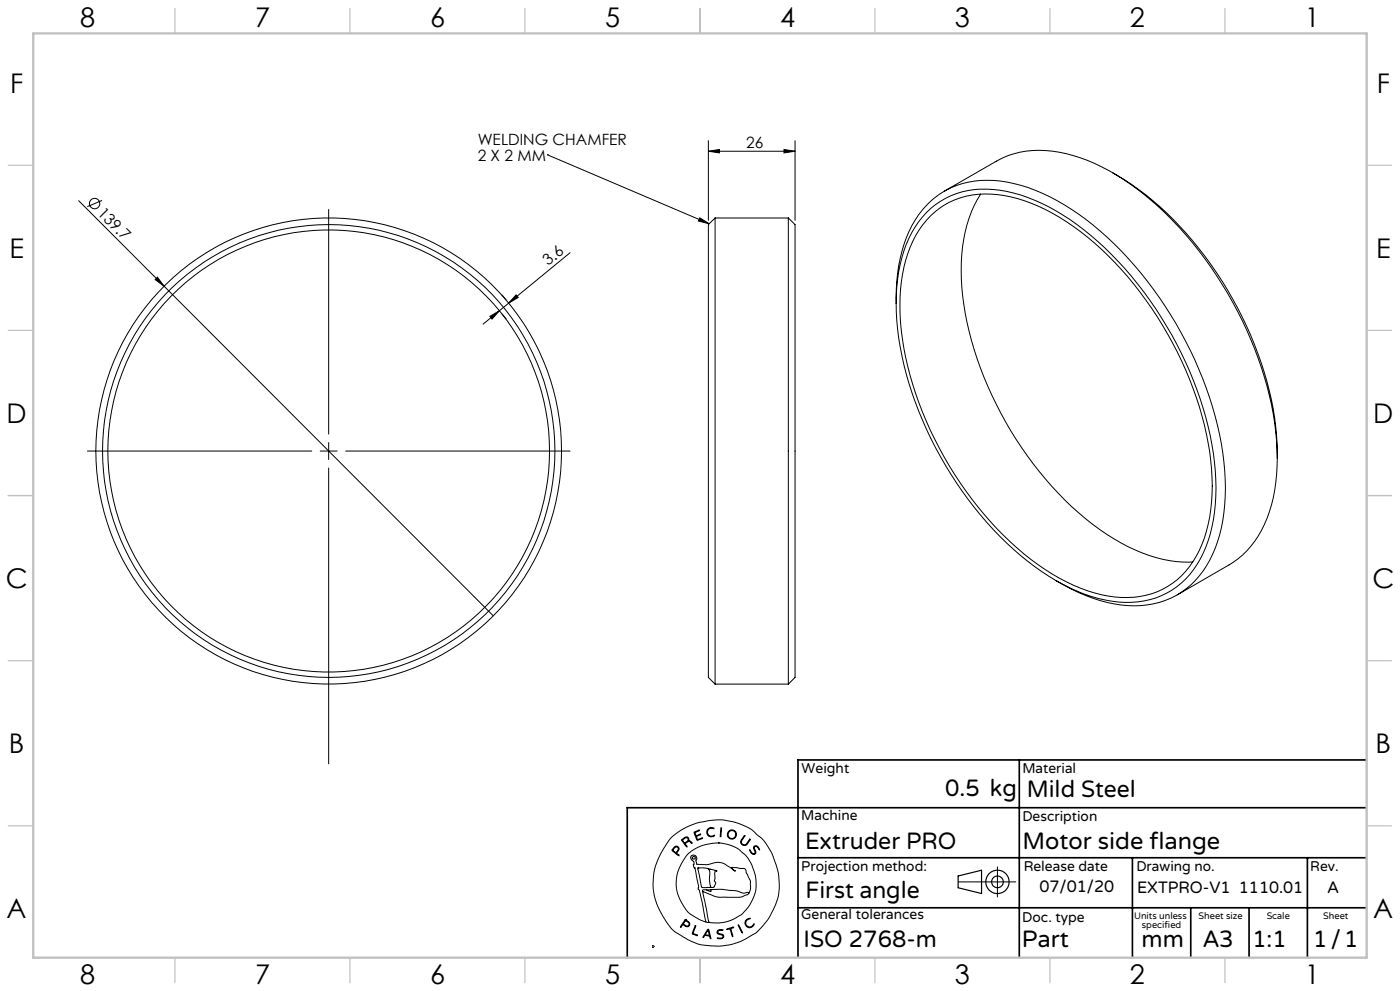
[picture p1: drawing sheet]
<svg xmlns="http://www.w3.org/2000/svg" width="420mm" height="297mm" viewBox="0 0 420 297" stroke-linecap="round" stroke-linejoin="round" font-family="sans-serif">
<g fill="none" stroke="#000" stroke-width=".3">
<path d="M164.2 46.4h.1M164.2 46.4l48.6 20.7M212.5 45.3l3.3-.5v1zM212.5 42.2v23.8M212.5 45.3h26M235.2 44.8l3.3 .5-3.3 .5zM238.5 42.2v23.8M283.3 57.3l15.6-9a27.8 27.8 0 0 1 20.9-2.3 64.3 64.3 0 0 1 28 16.2 114.8 114.8 0 0 1 34.6 64.7l.6 5.3 .2 5.1M294.2 58.2a40.9 40.9 0 0 0-5.8 22.8 95.1 95.1 0 0 0 13.3 45.5 97.8 97.8 0 0 0 32.5 35 41.6 41.6 0 0 0 23.6 6.9M333.8 51.8a92.9 92.9 0 0 1 31.3 30.1 105.6 105.6 0 0 1 17.9 48.7l.2 6.7M23.6 60.1l25.6 25.7M30.6 60.1l-4.4 1.8"/>
<path d="M98.6 62.8v67.3M171 75.7l-18.4 15.1M209.9 65.3l2.9 1.8-3.3-.9zM214.5 65.3v139.7M214.5 65.3l-2 2v135.7l2 2M214.5 65.3h22M236.5 65.3v139.7M236.5 65.3l2 2v135.7l-2 2M278 63.6a24.7 24.7 0 0 1 22-6.6 56.5 56.5 0 0 1 27.5 13.8 110.7 110.7 0 0 1 36.5 65.2 55.6 55.6 0 0 1-2.3 28 24.6 24.6 0 0 1-28 16.2 54.8 54.8 0 0 1-25.4-12 110.6 110.6 0 0 1-38.7-67 54.1 54.1 0 0 1 3.1-29.8 28.8 28.8 0 0 1 5.3-7.8zM279.2 64.7a24.2 24.2 0 0 1 21.9-6.1 55.5 55.5 0 0 1 25.3 12.6 108.6 108.6 0 0 1 36.5 64.2 52.8 52.8 0 0 1-3.1 29.6 23.8 23.8 0 0 1-25.3 13.9 51.8 51.8 0 0 1-25.1-11.2 107.3 107.3 0 0 1-39-68.5 48.8 48.8 0 0 1 4.3-28.7 27.5 27.5 0 0 1 4.5-5.8zM46.5 83.8l.7-.7 2 2.7zM49.2 85.8l98.8 98.8"/>
<path d="M147 94.8l2.8-1.7-2.2 2.5zM149.8 93.1l-4.9 4.1M150.6 88.4l1.2 1.5M150.6 94.1l1.2 1.5M152.6 90.8l-2.8 2.3M154.8 88.4l.7 .7-2.9 1.7zM268.9 90.9a45.7 45.7 0 0 1 5.7-25 24.9 24.9 0 0 1 25.5-11.6 55.5 55.5 0 0 1 25.8 11.5 113.4 113.4 0 0 1 41 70 57.4 57.4 0 0 1-2.3 28.5 25.3 25.3 0 0 1-24.2 17.3 47.2 47.2 0 0 1-23.6-7.6M26.2 135.2h67.3M96.1 135.2h5M98.6 132.6v5.1M103.7 135.2h67.3M383.2 137.3a42.3 42.3 0 0 1-6.8 25 24.2 24.2 0 0 1-7.7 7l-15.5 9"/>
<path d="M98.6 140.3v88.6M214.5 205h22M201.3 251.1l2.8-2.2 2.3-1.2 2.6-1 4.4-.9 3.2-.1 3.9 .7 3.1 1.2 2 1.1 2.8 2.4 1.4 1.8 1.9 3.2 1.8 5.3 .3 3.5-.3 3.8-.9 2.5-2.1 4.1-1.6 2.1a16.3 16.3 0 0 1-6.1 4.4l-3.1 1.2-3.3 .5h-3.4l-2.9-.4-2.7-1-4.5-2.6-1.4-1.1-1.2-1.6-1.9-3.1-1.4-2.9-.8-2.7-.3-3.1 .3-3.5 .9-3.2 2-4zM202 254.1l.6-.5 .7 .1 .4 .6-.1 .6a.64 .64 0 0 0-.3 1.1l.4 .5-1.6-1.2a.48 .48 0 0 1-.4-.7zM202.4 254.1l.4-.3 .6 .2 .1 .5-.3 .6a.58 .58 0 0 1-.6 .4 .58 .58 0 0 1-.5-.5l-.2-.3zM204.5 251.6l1-.7h.7l.4 .3v.8l.7 .2 .3 .5-.2 .1-.5-.6-.7 .1a.65 .65 0 0 0-.6 .6 .65 .65 0 0 0 .5 .7l-.1 .3zM204.8 251.7l.8-.6h.6l.2 .6-.5 .6a.52 .52 0 0 1-.6 .3 .52 .52 0 0 1-.4-.5zM208.2 249.4l1.7-.6-1 .5a.57 .57 0 0 0-.2 .9 .57 .57 0 0 0 .9 0l.6-.2-.9 .5a.44 .44 0 0 0-.4 .4 .44 .44 0 0 0 .3 .5l.1 .2 1.5-.5-1.7 .7zM212.3 248.5l.8-.5 1 .2 .1 .2-1-.2-.6 .3-.3 .5v.7l.1 .4 .6 .4 1.3-.2a.5 .5 0 0 1-.8 .5l-.9-.2-.4-.4-.2-1zM215.5 252.6l2.7 .4 1.9 .7 1.6 .8 2.1 1.9 1.6 2.4 1.1 3.2 .3 1.8v2.5l-.5 2.1-1.4 2.9-2.5 2.8-2.4 1.4-2.2 .8-2 .3-3.1-.2M215.5 252.6l-1.7 .1-3.3 .8-1.8 .8-2 1.4-.9 .9-1.5 2.4-1 2.4-.3 1.5-.2 2.6 .3 1.8 .8 2 1.2 2.3 1.7 2.2 2.9 1.7 2.1 .9M215.5 252.6h.1"/>
<path d="M216.3 248.1h.2v.5l-.2 2-.2 .2zM223.3 250.5l.1-.1 .1 .2-1.1 1.6v.4l.4 .5h1l1.1-1.5h.2l-.9 1.4-.6 .4-1.1-.3-.3-.7 .2-.7zM224.9 254.7l.8 1 .4 .2 .4-.3-.4-1.4 .2-.6h.9l.7 1-.1 .1-.9-1-.5 .1-.1 .4 .5 1.3-.6 .6-.9-.5zM299.2 259.8v9M205.6 275.6l-1.4 2-.1 .2h.2a.65 .65 0 0 1 .6-.7 .65 .65 0 0 1 .7 .5l.8 .1 .5-.6v-.5l-1.3-1M205.6 275.6h.1M205.6 275.9l-.3 .5M205.7 275.9l1 .9-.3 .7h-.6a.64 .64 0 0 1-.7-.9l.2-.2M205.7 275.9h.1M208.5 277.5l.2-.1v.3l-.6 1.5a.52 .52 0 0 0 0 .7 .52 .52 0 0 0 .6 .1l.5 .4-1.4-.5a2.21 2.21 0 0 1 .5-1.8zM209.3 260.2l2.3-.1 2.9 .7 .6 .4a.35 .35 0 0 0-.5-.2 .35 .35 0 0 0-.1 .5v1.8l-.2 .7 .4 .8-.5 1-3 .2a.83 .83 0 0 1-.8-.3 .83 .83 0 0 1-.1-.8zM209.4 260.1h.1"/>
<path d="M210.8 267.2l1.9 9.2M210.8 267.2l3.7 1.5 1.3 .2h6.3l2.1-.8 .4-.3M211.8 276.4h.9M211.9 266.7h-1.1v.5M212.1 260.2a2.03 2.03 0 0 1 .8 2.7v1.9l.3 .9-.3 .2M212.3 278.6l.1-.1a4.3 4.3 0 0 1 .9 2.6v.2h-.2a.74 .74 0 0 0-.8-.8l-.2-.1a.82 .82 0 0 0-1.1 .6l-.1-.3zM212.3 278.9l.5 1.2-.1 .2h-.4a.46 .46 0 0 1-.6-.3 .46 .46 0 0 1 .3-.6zM212.4 278.9h.1M212.7 276.4h.1M213 260.6h.1M213.3 266.6l3.2-.1 4.2 .4 2.3 .8 1.1-.2a.3 .3 0 0 1 .4-.1 .3 .3 0 0 1 .1 .4M213.3 266.6v.6l-1.4-.5"/>
<path d="M213.3 266.6l-1.4 .1M215.3 278.9l.6-.3 1 .1v.2h-1.3l-.3 .6 .3 .2 1.4 .5 .1 .5-.2 .4-.6 .3-1.1-.2h1.1l.6-.4-.3-.6-1.1-.2-.3-.3zM218 278.4l2.1-.5-.8 .4 .5 2.4-.8-2.3-.8 .2zM221.5 277.2l1.2 2.2v.2zM221.5 277.1h.1M223.8 275.7l.6-.4h.6l-.8 .4-.5 .7 .2 .9 .5 .4h1l.7-.8a.39 .39 0 0 1 .1 .4 .39 .39 0 0 1-.3 .3l-.9 .5-1-.4-.5-1zM224.6 267.8l.5-1.4v-2.3l-1.7-3.8-3.9-.3v.2l1.1 .9h-.1l-3.1-2.2-1.7-.5-3.6 .7-3-.1-.3-.9 .3-.8-.2-.6-.5-.4-.9 .1-.3 .4v.4l1 1.1-.1 1.3 .1 .4 .3 .2 1.1 5.4-.2 .7 .5 .7 1.9 9.4M287.4 264.3h17.3"/>
<circle cx="28.4" cy="61" r="1.57"/>
<circle cx="98.6" cy="135.2" r="66.3"/>
<circle cx="98.6" cy="135.2" r="67.8"/>
<circle cx="98.6" cy="135.2" r="69.9"/>
<circle cx="208.1" cy="257.1" r=".44"/>
<circle cx="219.5" cy="250.1" r="1.17"/>
<circle cx="219.6" cy="250.1" r="1.37"/>
</g>
<g fill="none" stroke="#000" stroke-width=".35">
<path d="M287.4 262.5l7.1-1.7v7l-7.1-1.7z"/>
<circle cx="299.2" cy="264.3" r="3.5"/>
<circle cx="299.2" cy="264.3" r="1.75"/>
</g>
<path d="M195.8 283.7h.1M195.8 283.6v.1M195.8 283.6h.1M195.9 283.6h.1M195.9 283.7h.1M195.9 283.6v.1" fill="none" stroke="#191924" stroke-width=".3"/>
<path d="M195.8 283.7h.1M195.8 283.6h.1M195.9 283.7h.1" fill="none" stroke="#808080" stroke-width=".3"/>
<path d="M305.8 227.7v59.2M410 227.7h-170.6v59.2M239.4 257.1h170.3M339.7 257.1v29.9M392.2 257.1v29.8M409.7 242.1h-221.5v45M239.4 272.1h170.6M357.2 272.1v14.8M374.7 272.1v14.8" fill="none" stroke="#000" stroke-width=".5"/>
<g fill="none" stroke="#c0c0c0" stroke-width=".35">
<path d="M52.5 2.5v7.5M105 2.5v7.5M157.5 2.5v7.5M210 2.5v7.5M262.5 2.5v7.5M315 2.5v7.5M367.5 2.5v7.5M2.5 49.5h7.5M410 49.5h7.5M2.5 99h7.5M410 99h7.5M2.5 148.5h7.5"/>
<path d="M410 148.5h7.5M2.5 198h7.5M410 198h7.5M2.5 247.5h7.5M410 247.5h7.5M52.5 287v7.5M105 287v7.5M157.5 287v7.5M210 287v7.5M262.5 287v7.5M315 287v7.5M367.5 287v7.5"/>
</g>
<path d="M10 10h400v277h-400z" fill="none" stroke="#c0c0c0" stroke-width=".7"/>
<g fill="#000">
<path d="M209.9 65.3l2.9 1.8-3.3-.9zM46.5 83.8l.7-.7 2 2.7z"/>
<path d="M212.5 45.3l3.3-.5v1zM235.2 44.8l3.3 .5-3.3 .5z"/>
<path d="M147 94.8l2.8-1.7-2.2 2.5zM154.8 88.4l.7 .7-2.9 1.7z"/>
</g>
<g font-size="8.1">
<text x="24" y="8">8</text>
<text x="76.5" y="8">7</text>
<text x="129" y="8">6</text>
<text x="181.5" y="8">5</text>
<text x="234" y="8">4</text>
<text x="286.5" y="8">3</text>
<text x="339" y="8">2</text>
<text x="391.5" y="8">1</text>
<text x="3" y="27.7">F</text>
<text x="413" y="27.7">F</text>
<text x="2.8" y="77.2">E</text>
<text x="412.8" y="77.2">E</text>
<text x="2" y="126.7">D</text>
<text x="412" y="126.7">D</text>
<text x="1.7" y="176.2">C</text>
<text x="411.7" y="176.2">C</text>
<text x="2.7" y="225.7">B</text>
<text x="412.7" y="225.7">B</text>
<text x="2" y="275.2">A</text>
<text x="412" y="275.2">A</text>
<text x="24" y="295">8</text>
<text x="76.5" y="295">7</text>
<text x="129" y="295">6</text>
<text x="181.5" y="295">5</text>
<text x="234" y="295">4</text>
<text x="286.5" y="295">3</text>
<text x="339" y="295">2</text>
<text x="391.5" y="295">1</text>
</g>
<g font-size="7.1">
<text x="283.6" y="238.5">0.5 kg</text>
<text x="308" y="239">Mild Steel</text>
<text x="241.5" y="254.4">Extruder PRO</text>
<text x="306.7" y="254.4">Motor side flange</text>
<text x="241.6" y="269.2">First angle</text>
<text x="241.1" y="283.7">ISO 2768-m</text>
<text x="306.6" y="283.9">Part</text>
<text x="342.5" y="283.9">mm</text>
<text x="360.9" y="283.8">A3</text>
<text x="375.7" y="283.9">1:1</text>
<text x="393.9" y="283.9">1/1</text>
</g>
<g font-size="4.9">
<text x="311.8" y="267.2">07/01/20</text>
<text x="341.1" y="267.6">EXTPRO-V1 1110.01</text>
<text x="398.2" y="267.6">A</text>
</g>
<g font-size="4.7">
<text x="143.3" y="43.6">WELDING CHAMFER</text>
<text x="223.8" y="44.3">26</text>
<text x="143.3" y="48.1">2 X 2 MM</text>
<text x="29" y="64" transform="rotate(45 29 64)">139.7</text>
<text x="164.4" y="79.9" transform="rotate(-39 164.4 79.9)">3.6</text>
</g>
<g font-size="4.2">
<text x="240.5" y="231.7">Weight</text>
<text x="306.7" y="231.7">Material</text>
<text x="240.4" y="245.9">Machine</text>
<text x="306.7" y="246.1">Description</text>
<text x="240.4" y="261.1">Projection method:</text>
<text x="307.1" y="261">Release date</text>
<text x="340.9" y="261">Drawing no.</text>
<text x="393.1" y="261">Rev.</text>
<text x="240.4" y="275.6">General tolerances</text>
<text x="306.7" y="276.3">Doc. type</text>
</g>
<g font-size="2.8">
<text x="340.2" y="275.3">Units unless</text>
<text x="359.6" y="275.3">Sheet size</text>
<text x="380" y="275.3">Scale</text>
<text x="396.9" y="275.3">Sheet</text>
<text x="342.6" y="278.2">specified</text>
</g>
</svg>
